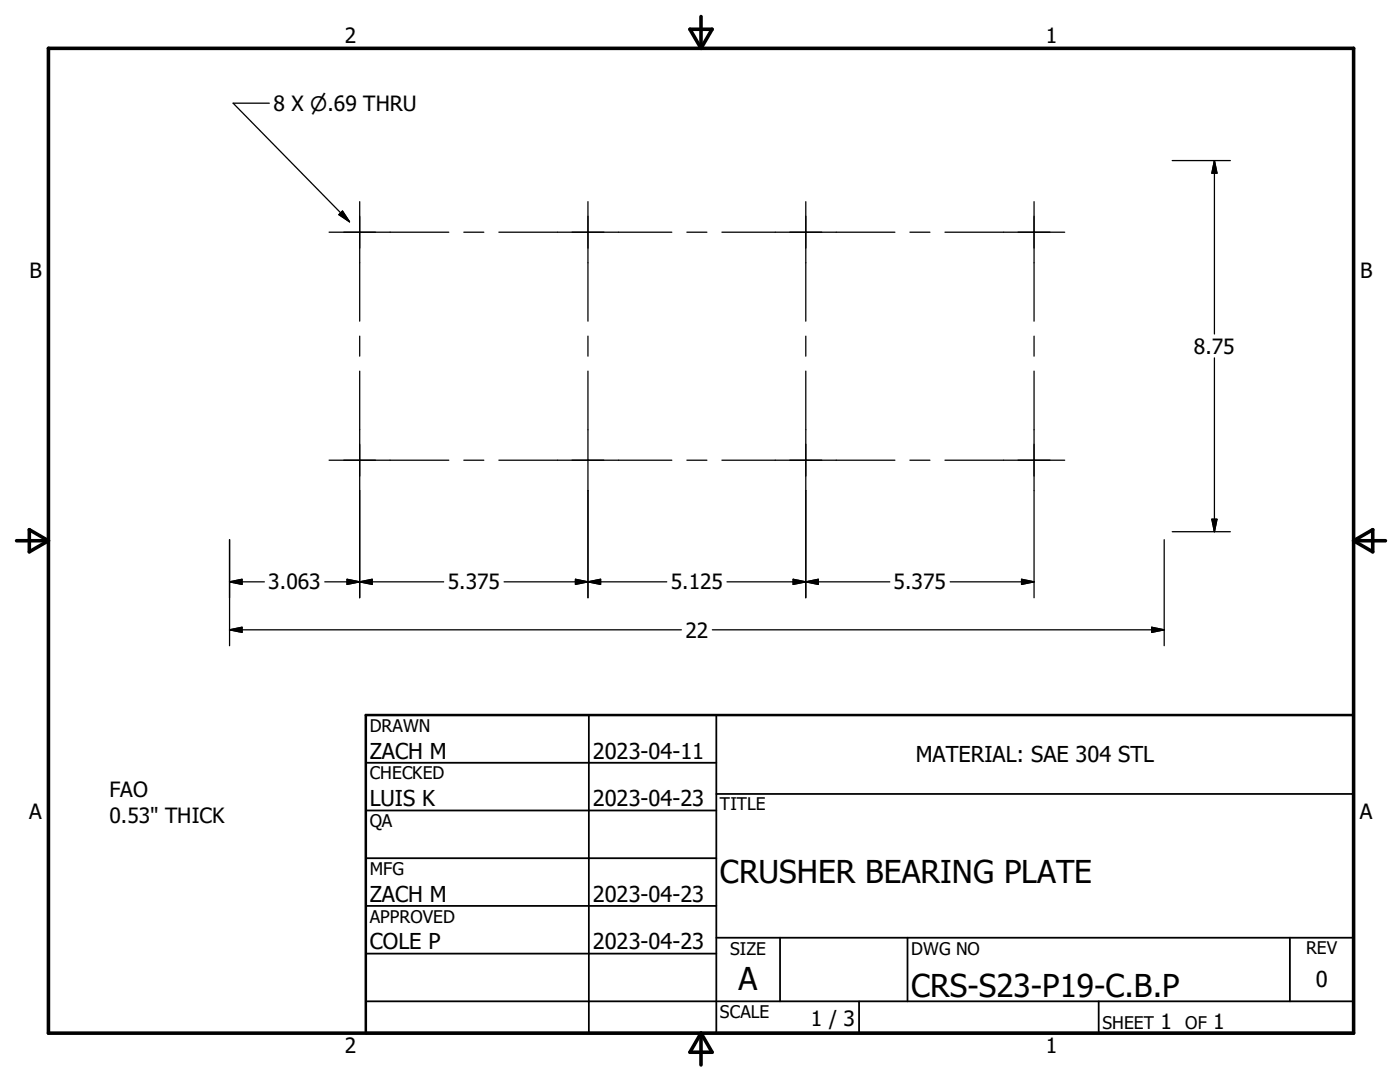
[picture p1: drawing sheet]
<svg xmlns="http://www.w3.org/2000/svg" width="279mm" height="216mm" viewBox="0 0 279 216" stroke-linecap="round" stroke-linejoin="round" font-family="sans-serif">
<path d="M9.7 9.6h260.4v196.6h-260.4zM137.7 5.8h4.4l-2.2 3.8zM139.9 3.3v6.3M3.3 107.9h6.4M5.8 105.7l3.9 2.2-3.9 2.2zM270.1 107.9h6.4M270.1 107.9l3.9-2.2v4.4zM139.9 206.2v6.3M139.9 206.2l2.2 3.8h-4.4z" fill="none" stroke="#000" stroke-width=".71"/>
<g fill="none" stroke="#000" stroke-width=".36">
<path d="M73 152.2h70M117.5 142.7v63.5M143 158.4h127.1M143 142.7v63.5M73 161.7h70M73 171.2h70M73 180.8h70M73 190.3h70M73 199.8h197.1M143 187.1h127.1M155.7 187.1v12.7M171.4 199.8v6.4"/>
<path d="M181.1 187.1v12.7M219.3 199.8v6.4M257.4 187.1v12.7"/>
</g>
<path d="M73 142.7h197.1v63.5h-197.1z" fill="none" stroke="#000" stroke-width=".51"/>
<g fill="none" stroke="#000" stroke-width=".25">
<path d="M53.7 20.6h-7.2l23.2 23.7M233.9 32h11.6M242.4 32v34.6M242.4 32l.5 2.6h-1zM65.7 46.3h23.9M68.3 42.1l1.4 2.2-2.1-1.5zM71.8 40.2v23.9M92.6 46.3h4M99.6 46.3h34.5M117.3 40.2v23.9M137.1 46.3h4M144.1 46.3h34.5"/>
<path d="M160.8 40.2v23.9M181.6 46.3h4M188.6 46.3h23.9M206.4 40.2v23.9M71.8 67.1v4M71.8 74.1v45.2M117.3 67.1v4M117.3 74.1v45.2M160.8 67.1v4M160.8 74.1v45.2M206.4 67.1v4M206.4 74.1v45.2"/>
<path d="M242.4 71.4v34.7M65.7 91.8h23.9M92.6 91.8h4M99.6 91.8h34.5M137.1 91.8h4M144.1 91.8h34.5M181.6 91.8h4M188.6 91.8h23.9M45.8 116.1l2.5-.5v1zM45.8 107.7v21.1M45.8 116.1h7M64.8 116.1h23.7"/>
<path d="M69.3 115.6l5 1v-1l-5 1zM100.6 116.1h32.5M114.8 115.6v1l5.1-1v1zM145.1 116.1h32.5M158.3 115.6l5 1v-1l-5 1zM189.6 116.1h16.8M203.9 115.6l2.5 .5-2.5 .5zM232.3 107.7v21.1M233.9 106.1h11.6M241.9 103.6h1l-.5 2.5zM45.8 125.7h90.2M45.8 125.7l2.5-.5v1z"/>
<path d="M142.2 125.7h90.1M229.8 125.2l2.5 .5-2.5 .5z"/>
</g>
<g fill="#000" stroke="#000" stroke-width=".25">
<path d="M242.4 32l.5 2.6h-1zM68.3 42.1l1.4 2.2-2.1-1.5zM45.8 116.1l2.5-.5v1zM69.3 115.6l2.5 .5-2.5 .5zM71.8 116.1l2.5-.5v1zM114.8 115.6l2.5 .5-2.5 .5zM117.3 116.1l2.6-.5v1zM158.3 115.6l2.5 .5-2.5 .5zM160.8 116.1l2.5-.5v1zM203.9 115.6l2.5 .5-2.5 .5zM241.9 103.6h1l-.5 2.5zM45.8 125.7l2.5-.5v1z"/>
<path d="M229.8 125.2l2.5 .5-2.5 .5z"/>
</g>
<g font-size="6.3">
<text x="143.7" y="176.1">CRUSHER BEARING PLATE</text>
<text x="147.4" y="197.6">A</text>
<text x="181.9" y="198.9">CRS-S23-P19-C.B.P</text>
</g>
<g font-size="4.4">
<text x="73.8" y="151.4">ZACH M</text>
<text x="118.3" y="151.4">2023-04-11</text>
<text x="182.8" y="152.1">MATERIAL: SAE 304 STL</text>
<text x="73.8" y="160.9">LUIS K</text>
<text x="118.3" y="160.9">2023-04-23</text>
<text x="73.8" y="179.9">ZACH M</text>
<text x="118.3" y="179.9">2023-04-23</text>
<text x="73.8" y="189.4">COLE P</text>
<text x="118.3" y="189.4">2023-04-23</text>
<text x="262.6" y="196.9">0</text>
</g>
<g font-size="4.2">
<text x="68.8" y="8.7">2</text>
<text x="208.7" y="8.7">1</text>
<text x="54.6" y="22.1">8 X n.69 THRU</text>
<text x="5.9" y="55.5">B</text>
<text x="271.4" y="55.5">B</text>
<text x="238.3" y="70.6">8.75</text>
<text x="53.6" y="117.6">3.063</text>
<text x="89.4" y="117.6">5.375</text>
<text x="133.9" y="117.6">5.125</text>
<text x="178.3" y="117.6">5.375</text>
<text x="136.8" y="127.2">22</text>
<text x="21.8" y="159.1">FAO</text>
<text x="5.8" y="163.4">A</text>
<text x="21.8" y="164.2">0.53&quot; THICK</text>
<text x="271.4" y="163.4">A</text>
<text x="161.8" y="204.7">1 / 3</text>
<text x="231.6" y="205.3">1</text>
<text x="242.1" y="205.3">1</text>
<text x="68.8" y="210.2">2</text>
<text x="208.7" y="210.2">1</text>
</g>
<g font-size="3.5">
<text x="73.8" y="146">DRAWN</text>
<text x="73.8" y="155.5">CHECKED</text>
<text x="143.7" y="161.7">TITLE</text>
<text x="73.8" y="165.1">QA</text>
<text x="73.8" y="174.6">MFG</text>
<text x="73.8" y="184.1">APPROVED</text>
<text x="145.7" y="190.5">SIZE</text>
<text x="181.9" y="190.5">DWG NO</text>
<text x="260.6" y="190.4">REV</text>
<text x="143.7" y="203.1">SCALE</text>
<text x="220" y="205.3">SHEET</text>
<text x="236.5" y="205.3">OF</text>
</g>
</svg>
